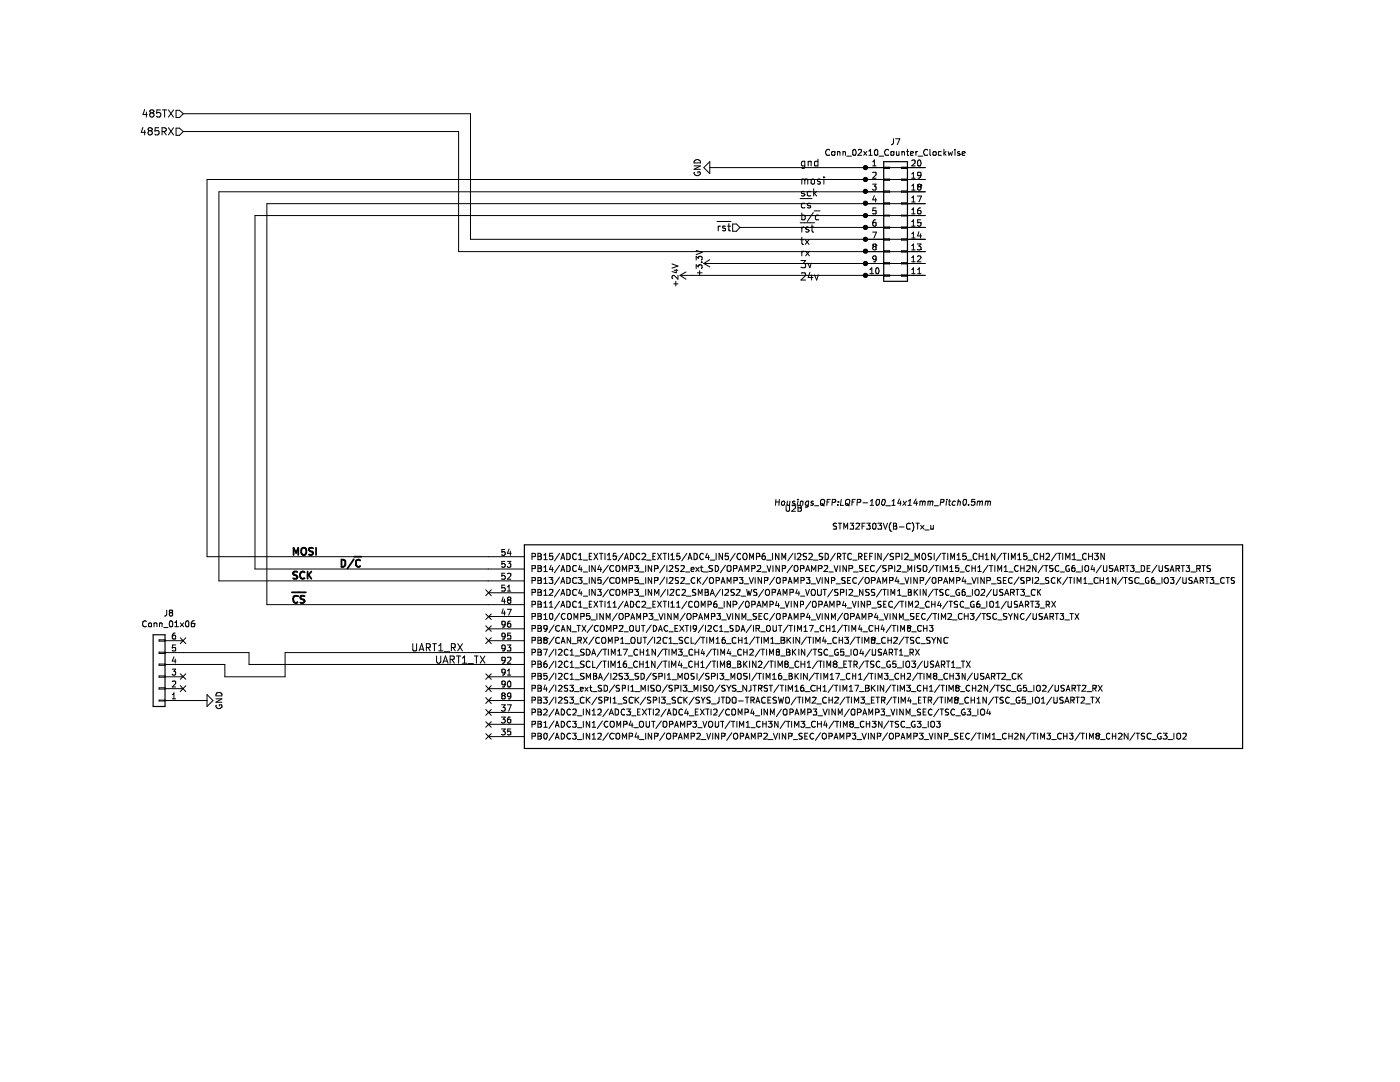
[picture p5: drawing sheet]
EESchema Schematic File Version 4
LIBS:Helios-cache
EELAYER 26 0
EELAYER END
$Descr A4 11693 8268
encoding utf-8
Sheet 5 14
Title ""
Date ""
Rev ""
Comp ""
Comment1 ""
Comment2 ""
Comment3 ""
Comment4 ""
$EndDescr
$Comp
L stm32:STM32F303V(B-C)Tx_u U2
U 2 1
P 7050 5350
F 0 "U2" H 7800 4250 50  0000 C CNN
F 1 "STM32F303V(B-C)Tx_u" H 7050 4400 50  0000 C CNN
F 2 "Housings_QFP:LQFP-100_14x14mm_Pitch0.5mm" H 7050 4200 50  0000 C CIN
F 3 "" H 7050 5350 50  0000 C CNN
	2    7050 5350
	-1   0    0    1   
$EndComp
$Comp
L power1:GND #PWR023
U 1 1
P 1350 5850
F 0 "#PWR023" H 1350 5600 50  0001 C CNN
F 1 "GND" H 1350 5700 50  0000 C CNN
F 2 "" H 1350 5850 50  0001 C CNN
F 3 "" H 1350 5850 50  0001 C CNN
	1    1350 5850
	0    -1   -1   0   
$EndComp
Wire Wire Line
	1400 1500 1400 4650
Wire Wire Line
	1400 4650 3750 4650
Wire Wire Line
	1500 1600 1500 4850
Wire Wire Line
	1500 4850 3750 4850
Wire Wire Line
	1900 1700 1900 5050
Wire Wire Line
	1900 5050 3750 5050
Wire Wire Line
	1800 1800 1800 4750
Wire Wire Line
	1800 4750 3750 4750
Text Label 2500 4750 0    60   ~ 12
D/~C
Text Label 2100 4650 0    60   ~ 12
MOSI
Text Label 2100 4850 0    60   ~ 12
SCK
Text Label 2100 5050 0    60   ~ 12
~CS
Text Label 3100 5450 0    60   ~ 0
UART1_RX
Text Label 3300 5550 0    60   ~ 0
UART1_TX
Text HLabel 1200 950  0    60   Input ~ 0
485TX
Text HLabel 1200 1100 0    60   Input ~ 0
485RX
$Comp
L power1:GND #PWR024
U 1 1
P 5650 1400
F 0 "#PWR024" H 5650 1150 50  0001 C CNN
F 1 "GND" H 5650 1250 50  0000 C CNN
F 2 "" H 5650 1400 50  0001 C CNN
F 3 "" H 5650 1400 50  0001 C CNN
	1    5650 1400
	0    1    1    0   
$EndComp
$Comp
L power1:+3.3V #PWR025
U 1 1
P 5650 2200
F 0 "#PWR025" H 5650 2050 50  0001 C CNN
F 1 "+3.3V" H 5650 2340 50  0000 C CNN
F 2 "" H 5650 2200 50  0001 C CNN
F 3 "" H 5650 2200 50  0001 C CNN
	1    5650 2200
	0    -1   -1   0   
$EndComp
$Comp
L power1:+24V #PWR026
U 1 1
P 5450 2300
F 0 "#PWR026" H 5450 2150 50  0001 C CNN
F 1 "+24V" H 5450 2440 50  0000 C CNN
F 2 "" H 5450 2300 50  0001 C CNN
F 3 "" H 5450 2300 50  0001 C CNN
	1    5450 2300
	0    -1   -1   0   
$EndComp
Wire Wire Line
	1200 950  3600 950 
Wire Wire Line
	3600 950  3600 2000
Wire Wire Line
	1200 1100 3500 1100
Wire Wire Line
	3500 1100 3500 2100
Text Notes 6350 1400 0    60   ~ 0
gnd\n
Text Notes 6350 1550 0    60   ~ 0
mosi
Text Notes 6350 1650 0    60   ~ 0
sck
Text Notes 6350 1750 0    60   ~ 0
~cs
Text Notes 6350 1850 0    60   ~ 0
b/~c\n
Text Notes 6350 1950 0    60   ~ 0
~rst\n
Text Notes 6350 2150 0    60   ~ 0
tx\n\n
Text Notes 6350 2150 0    60   ~ 0
rx\n
Text Notes 6350 2250 0    60   ~ 0
3v\n
Text Notes 6350 2350 0    60   ~ 0
24v\n
Wire Wire Line
	1200 5850 1350 5850
NoConn ~ 1200 5350
NoConn ~ 1200 5650
NoConn ~ 1200 5750
Wire Wire Line
	3750 5550 1750 5550
Wire Wire Line
	1750 5550 1750 5450
Wire Wire Line
	1750 5450 1200 5450
Wire Wire Line
	3750 5450 2050 5450
Wire Wire Line
	2050 5450 2050 5650
Wire Wire Line
	2050 5650 1550 5650
Wire Wire Line
	1550 5650 1550 5550
Wire Wire Line
	1550 5550 1200 5550
$Comp
L Connector_Generic:Conn_01x06 J8
U 1 1
P 1000 5650
F 0 "J8" H 920 5125 50  0000 C CNN
F 1 "Conn_01x06" H 920 5216 50  0000 C CNN
F 2 "Connector_PinSocket_2.54mm:PinSocket_1x06_P2.54mm_Vertical" H 1000 5650 50  0001 C CNN
F 3 "~" H 1000 5650 50  0001 C CNN
	1    1000 5650
	-1   0    0    1   
$EndComp
NoConn ~ 3750 4950
NoConn ~ 3750 5150
NoConn ~ 3750 5250
NoConn ~ 3750 5350
NoConn ~ 3750 5650
NoConn ~ 3750 5750
NoConn ~ 3750 5850
NoConn ~ 3750 5950
NoConn ~ 3750 6050
NoConn ~ 3750 6150
$Comp
L Connector_Generic:Conn_02x10_Counter_Clockwise J7
U 1 1
P 7100 1800
F 0 "J7" H 7150 2417 50  0000 C CNN
F 1 "Conn_02x10_Counter_Clockwise" H 7150 2326 50  0000 C CNN
F 2 "Package_DIP:DIP-20_W7.62mm_Socket" H 7100 1800 50  0001 C CNN
F 3 "~" H 7100 1800 50  0001 C CNN
	1    7100 1800
	1    0    0    -1  
$EndComp
Wire Wire Line
	5650 1400 6900 1400
Wire Wire Line
	1400 1500 6900 1500
Wire Wire Line
	1500 1600 6900 1600
Wire Wire Line
	1900 1700 6900 1700
Wire Wire Line
	1800 1800 6900 1800
Wire Wire Line
	3600 2000 6900 2000
Wire Wire Line
	3500 2100 6900 2100
Wire Wire Line
	5650 2200 6900 2200
Wire Wire Line
	5450 2300 6900 2300
Wire Wire Line
	6900 2300 7400 2300
Connection ~ 6900 2300
Wire Wire Line
	6900 2200 7400 2200
Connection ~ 6900 2200
Wire Wire Line
	6900 2100 7400 2100
Connection ~ 6900 2100
Wire Wire Line
	6900 2000 7400 2000
Connection ~ 6900 2000
Wire Wire Line
	6900 1800 7400 1800
Connection ~ 6900 1800
Wire Wire Line
	6900 1700 7400 1700
Connection ~ 6900 1700
Wire Wire Line
	6900 1600 7400 1600
Connection ~ 6900 1600
Wire Wire Line
	6900 1500 7400 1500
Connection ~ 6900 1500
Wire Wire Line
	6900 1400 7400 1400
Connection ~ 6900 1400
Wire Wire Line
	6900 1900 7400 1900
Text HLabel 5850 1900 0    60   Input ~ 0
~rst
Wire Wire Line
	6900 1900 5850 1900
Connection ~ 6900 1900
$EndSCHEMATC
